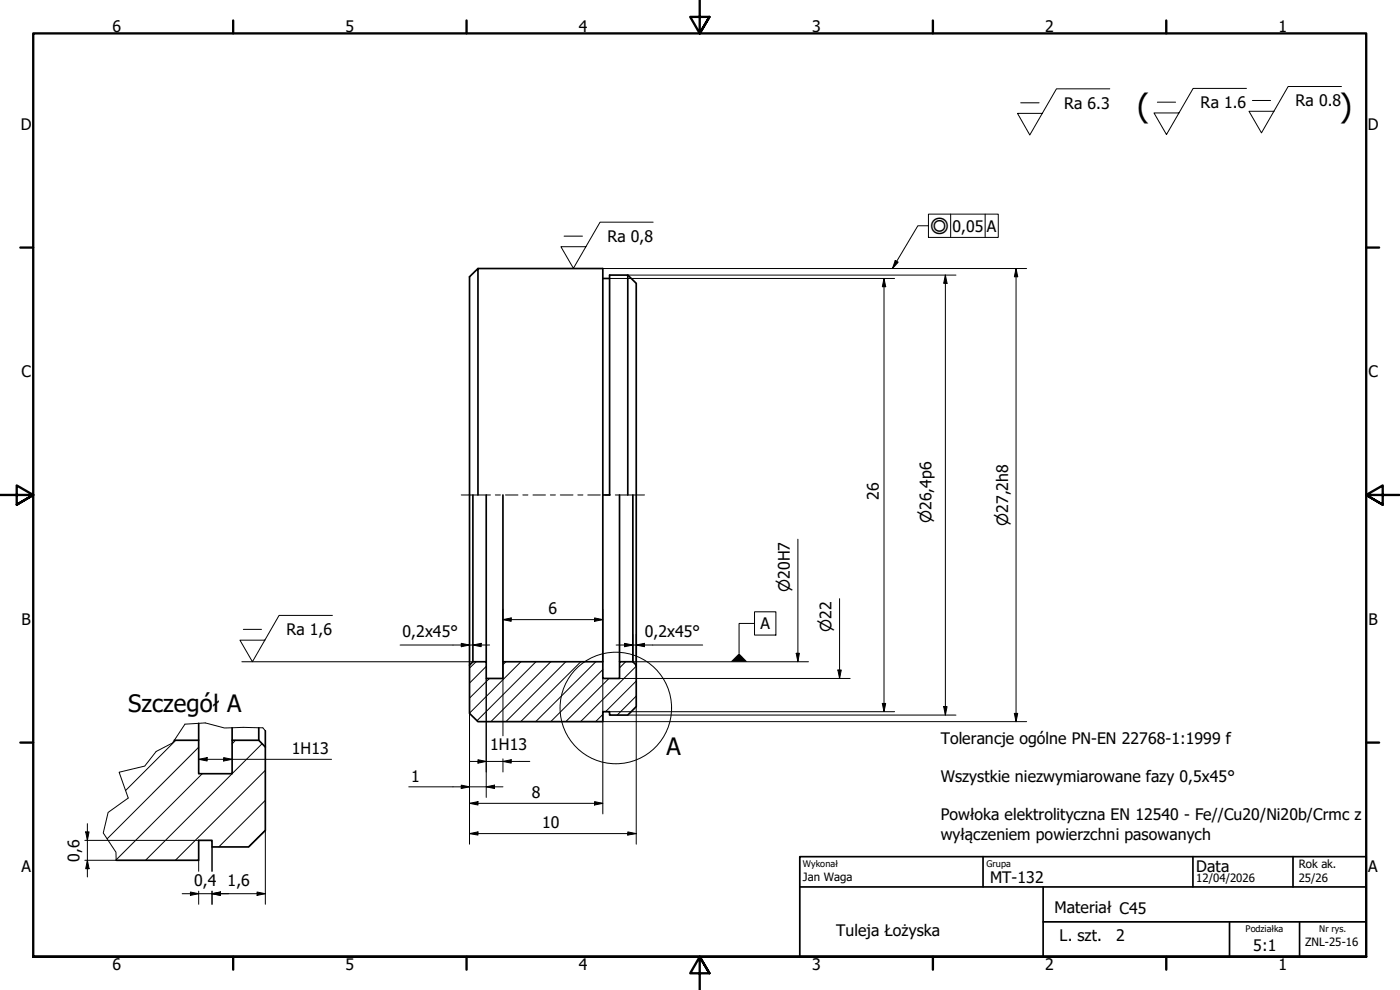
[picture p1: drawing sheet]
<svg xmlns="http://www.w3.org/2000/svg" width="420mm" height="297mm" viewBox="0 0 420 297" stroke-linecap="round" stroke-linejoin="round" font-family="sans-serif">
<!-- layer: Hatch (ISO) -->
<g fill="none" stroke="#000" stroke-width=".3">
<path d="M142.9 198.6l-2 1.9M145.9 199.9l-5 5.1M151.8 198.6l-.9 .8M156.3 198.6l-15.4 15.4M160.8 198.6l-17.7 17.7M165.3 198.6l-18 17.9M169.8 198.6l-18 17.9M174.3 198.6l-18 17.9M178.8 198.6l-18 17.9M187.8 198.6l-1.9 1.8M190.9 199.9l-16.7 16.6M146.9 203.6l-6 5.9"/>
<path d="M180.9 214.4l-2.1 2.1M180.9 200.9l-15.6 15.6M182.8 203.6l-13 12.9M190.9 208.8l-5.7 5.8M190.9 204.3l-9.2 9.2M52.8 222.1l-15.1 15.1M59.6 224.2l-27.5 27.5M60.7 232.1l-25.8 25.9M70.7 222.1l-1 1.1M78.7 223.1l-35 35M79.6 231.1l-27 27M79.6 249.1l-5 5"/>
<path d="M79.6 240.1l-13.9 14"/>
</g>
<!-- layer: Visible (ISO) -->
<g fill="none" stroke="#000" stroke-width=".51">
<path d="M143.4 80.6h37.5v118M180.9 83.6h2M188.4 82.5l2.5 2.5v114.6M141.9 148.5v50.1M143.4 148.5v-67.9l-2.5 2.4v116.6M145.9 148.5v50.1M150.9 148.5v50.1M180.9 148.5h2v-66h5.5v66M185.9 148.5v50.1M189.9 148.5v50.1M141.9 198.6h4v5h5v-5h30v5h5v-5h4l1 1v12.4l-2.5 2.6h-5.5v-1.1h-2v3h-37.5l-2.5-2.5v-14.4zM59.6 217v5.1"/>
<path d="M69.7 218.4v3.7M77.7 218.4v3.7M79.6 219.3v4.8M52.3 222.1h7.3v10h10.1v-10h8l1.9 2v25.1l-5 4.9h-11v-2h-4v6h-24.7"/>
</g>
<!-- layer: Break Line (ISO) -->
<path d="M79.6 219.3l-.7-.9-5.9-.2-5.6 .2-5.8-1.5-6.1 .4-3.7 5.6-4.9 2.6-3.5 4.4-7.6 1.8 2.7 7.7-6.1 4.4-1.4 6.1 3.8 5.8 .1 2.4" fill="none" stroke="#000" stroke-width=".3"/>
<!-- layer: Detail Boundary (ISO) -->
<circle cx="184.8" cy="212.4" r="16.7" fill="none" stroke="#000" stroke-width=".3"/>
<!-- layer: Border (ISO) -->
<g fill="none" stroke="#000" stroke-width=".7">
<path d="M70 6.1v3.9M140 6.1v3.9M210 0v10l-2.9-4.9h5.8l-2.9 4.9 2.9-4.9M280 6.1v3.9M350 6.1v3.9M6.1 74.3h3.9M410 74.3h3.9M0 148.5h10l-5-2.8v5.7l5-2.9-5 2.9M420 148.5h-10l5-2.8v5.7l-5-2.9 5 2.9M6.1 222.8h3.9M410 222.8h3.9M10 287.1v-277.1h400v277.1h-400h400"/>
<path d="M70 287.1v3.8M140 287.1v3.8M212.9 292l-2.9-4.9 2.9 4.9h-5.8l2.9-4.9v9.9M280 287.1v3.8M350 287.1v3.8"/>
</g>
<!-- layer: Title (ISO) -->
<path d="M240 257h170v30.1h-170zM295 257v9.1M358 257v9.1M388 257v9.1M240 266.1h170M313.1 276.6h96.9M313.1 266.1v21M369 276.6v10.5M390 276.6v10.5" fill="none" stroke="#000" stroke-width=".51"/>
<!-- layer: Symbol (ISO) -->
<g fill="none" stroke="#000" stroke-width=".3">
<path d="M306.3 30.8h5.5M333.1 26.7h-16l-8 13.8-3.7-6.5h7.4M347.3 30.7h5.5M374.1 26.5h-16l-8 13.9-3.8-6.5h7.5M375.9 30.1h5.4M402.6 26h-16l-8 13.9-3.8-6.5h7.5M169.3 70.9h5.5M196 66.7h-15.9l-8 13.8-3.8-6.5h7.5M268.7 78.2l.9 .5-1.8 1.9zM278.6 67.7h-3.1l-7.7 12.9M278.6 64.2h21v7h-21zM285.3 64.2v7"/>
<path d="M295.7 64.2v7M72.6 198.6h69.3M73 188.8h5.5M99.8 184.6h-16l-8 14-3.8-6.5h7.5M226.4 187.1h-4.6v8.9M226.4 183.6h6.5v6.9h-6.5z"/>
</g>
<!-- layer: Dimension (ISO) -->
<g fill="none" stroke="#000" stroke-width=".3">
<path d="M180.9 80.6h127.2M182.9 83.6h85.6M188.4 82.5h98.5M265.3 83.6l.5 2.4h-1zM265.3 83.6v129.9M283.7 82.5l.5 2.5h-1zM283.7 82.5v132.1M304.9 80.6l.5 2.4h-1zM304.9 80.6v135.9M239.5 161.8v36.8M252 179.6v24M120.1 193.5h26.8"/>
<path d="M138.4 193l2.5 .5-2.5 .5zM140.9 190.4v9.2M141.9 193.5l2.5-.5v1zM150.9 185.9l2.5-.5v1zM150.9 182.7v38.1M150.9 185.9h30M178.4 185.4l2.5 .5-2.5 .5zM180.9 182.7v15.9M184.9 193.5h26M187.5 193l2.4 .5-2.4 .5zM189.9 190.4v8.2h52.7M190.9 193.5l2.5-.5v1z"/>
<path d="M190.9 190.4v9.2M239 196h.9l-.4 2.6zM140.9 214v39.3M145.9 203.6v35.7M180.9 203.6v40.6M180.9 216.5h127.2M182.9 213.5h85.6M185.9 203.6h69.2M188.4 214.6h98.5M190.9 212v41.3M251.5 201h1l-.5 2.6zM264.8 211.1h1l-.5 2.4z"/>
<path d="M283.2 212h1l-.5 2.6zM304.4 214h1l-.5 2.5zM59.6 227.8l2.6-.5v1zM59.6 227.8h39.9M67.1 227.3l2.6 .5-2.6 .5zM122.7 236.1h28.2M138.4 235.6l2.5 .5-2.5 .5zM140.9 228.5h18.1M143.4 228l2.5 .5-2.5 .5zM145.9 236.1l2.5-.5v1zM150.9 228.5l2.5-.5v1zM150.9 227.7v3.9"/>
<path d="M25.5 258.1h9.4M25.5 252.1h34.1M25.7 249.6h1l-.5 2.5zM26.2 258.1l.5 2.6h-1zM26.2 247.1v16M59.6 258.1v3.3M63.6 254.1v7.3M79.6 249.2v22.1M140.9 250.1l2.5-.5v1zM140.9 241l2.5-.5v1zM140.9 250.1h50M140.9 241h40"/>
<path d="M178.4 240.5l2.5 .5-2.5 .5zM188.4 249.6l2.5 .5-2.5 .5zM54.7 268.1h24.9M57.1 267.6l2.5 .5-2.5 .6zM59.6 267.4v3.9M63.6 268.1l2.6-.5v1.1zM63.6 267.4v3.9M77.2 267.6l2.4 .5-2.4 .6z"/>
</g>
<g fill="#000">
<path d="M265.3 83.6l.5 2.4h-1zM283.7 82.5l.5 2.5h-1zM304.9 80.6l.5 2.4h-1zM138.4 193l2.5 .5-2.5 .5zM141.9 193.5l2.5-.5v1zM150.9 185.9l2.5-.5v1zM178.4 185.4l2.5 .5-2.5 .5zM187.5 193l2.4 .5-2.4 .5zM190.9 193.5l2.5-.5v1zM239 196h.9l-.4 2.6zM251.5 201h1l-.5 2.6zM264.8 211.1h1l-.5 2.4z"/>
<path d="M283.2 212h1l-.5 2.6zM304.4 214h1l-.5 2.5zM59.6 227.8l2.6-.5v1zM67.1 227.3l2.6 .5-2.6 .5zM138.4 235.6l2.5 .5-2.5 .5zM143.4 228l2.5 .5-2.5 .5zM145.9 236.1l2.5-.5v1zM150.9 228.5l2.5-.5v1zM25.7 249.6h1l-.5 2.5zM140.9 250.1l2.5-.5v1zM140.9 241l2.5-.5v1zM178.4 240.5l2.5 .5-2.5 .5z"/>
<path d="M188.4 249.6l2.5 .5-2.5 .5zM26.2 258.1l.5 2.6h-1zM57.1 267.6l2.5 .5-2.5 .6zM63.6 268.1l2.6-.5v1.1zM77.2 267.6l2.4 .5-2.4 .6z"/>
</g>
<!-- layer: Centerline (ISO) -->
<path d="M138.4 148.5h8.8M148.7 148.5h1.5M151.7 148.5h3.7M156.9 148.5h1.5M160 148.5h3.7M165.2 148.5h1.5M168.1 148.5h3.9M173.4 148.5h1.5M176.4 148.5h3.7M181.7 148.5h1.5M184.7 148.5h8.7" fill="none" stroke="#000" stroke-width=".3"/>
<!-- layer: Symbol (ISO) -->
<path d="M268.7 78.2l.9 .5-1.8 1.9zM219.3 198.6l2.5-2.6 2.5 2.6z" fill="#000"/>
<g font-size="9.6">
<text x="341.2" y="35">(</text>
<text x="402.1" y="35">)</text>
</g>
<g font-size="7.2">
<text x="38.4" y="213.7">Szczegół A</text>
<text x="200" y="226.4">A</text>
</g>
<g font-size="4.8">
<text x="33.7" y="9.6">6</text>
<text x="103.7" y="9.6">5</text>
<text x="173.7" y="9.6">4</text>
<text x="243.7" y="9.6">3</text>
<text x="313.7" y="9.6">2</text>
<text x="383.7" y="9.6">1</text>
<text x="319.3" y="32.6">Ra 6.3</text>
<text x="360.3" y="32.4">Ra 1.6</text>
<text x="388.8" y="31.9">Ra 0.8</text>
<text x="6.2" y="38.9">D</text>
<text x="410.5" y="38.9">D</text>
<text x="285.8" y="69.5">0,05</text>
<text x="296.2" y="69.5">A</text>
<text x="182.3" y="72.6">Ra 0,8</text>
<text x="6.4" y="113.1">C</text>
<text x="410.7" y="113.1">C</text>
<text x="263.7" y="150" transform="rotate(-90 263.7 150)">26</text>
<text x="164.6" y="184.3">6</text>
<text x="6.4" y="187.4">B</text>
<text x="86" y="190.5">Ra 1,6</text>
<text x="120.8" y="191.1">0,2x45°</text>
<text x="193.5" y="191.1">0,2x45°</text>
<text x="228.2" y="188.8">A</text>
<text x="410.7" y="187.4">B</text>
<text x="87.6" y="226.2">1H13</text>
<text x="147.1" y="225.1">1H13</text>
<text x="282.3" y="223.1">Tolerancje ogólne PN-EN 22768-1:1999 f</text>
<text x="123.4" y="234.6">1</text>
<text x="159.6" y="239.4">8</text>
<text x="282.3" y="234.6">Wszystkie niezwymiarowane fazy 0,5x45°</text>
<text x="162.8" y="248.5">10</text>
<text x="282.3" y="246.2">Powłoka elektrolityczna EN 12540 - Fe//Cu20/Ni20b/Crmc z</text>
<text x="282.3" y="252">wyłączeniem powierzchni pasowanych</text>
<text x="6.4" y="261.7">A</text>
<text x="23.8" y="258.5" transform="rotate(-90 23.8 258.5)">0,6</text>
<text x="359" y="261.5">Data</text>
<text x="410.7" y="261.7">A</text>
<text x="58.3" y="265.7">0,4</text>
<text x="68.3" y="265.7">1,6</text>
<text x="297.1" y="265">MT-132</text>
<text x="316.5" y="273.9">Materiał C45</text>
<text x="251" y="280.8">Tuleja Łożyska</text>
<text x="318" y="282.4">L. szt.</text>
<text x="335" y="282.4">2</text>
<text x="376.1" y="285.3">5:1</text>
<text x="33.7" y="290.9">6</text>
<text x="103.7" y="290.9">5</text>
<text x="173.7" y="290.9">4</text>
<text x="243.7" y="290.9">3</text>
<text x="313.7" y="290.9">2</text>
<text x="383.7" y="290.9">1</text>
</g>
<g font-size="4.6">
<text x="279.1" y="70.2">◎</text>
<text x="279.6" y="157" transform="rotate(-90 279.6 157)">⌀26,4p6</text>
<text x="302.5" y="157.8" transform="rotate(-90 302.5 157.8)">⌀27,2h8</text>
<text x="237" y="177.7" transform="rotate(-90 237 177.7)">⌀20H7</text>
<text x="249.6" y="189.5" transform="rotate(-90 249.6 189.5)">⌀22</text>
</g>
<g font-size="3.4">
<text x="389.8" y="260.5">Rok ak.</text>
<text x="241" y="264.4">Jan Waga</text>
<text x="359" y="264.6">12/04/2026</text>
<text x="389.8" y="264.6">25/26</text>
<text x="391.7" y="283.9">ZNL-25-16</text>
</g>
<g font-size="2.7">
<text x="241" y="260.1">Wykonał</text>
<text x="296" y="260.1">Grupa</text>
<text x="373.8" y="279.6">Podziałka</text>
<text x="395.9" y="279.6">Nr rys.</text>
</g>
</svg>
